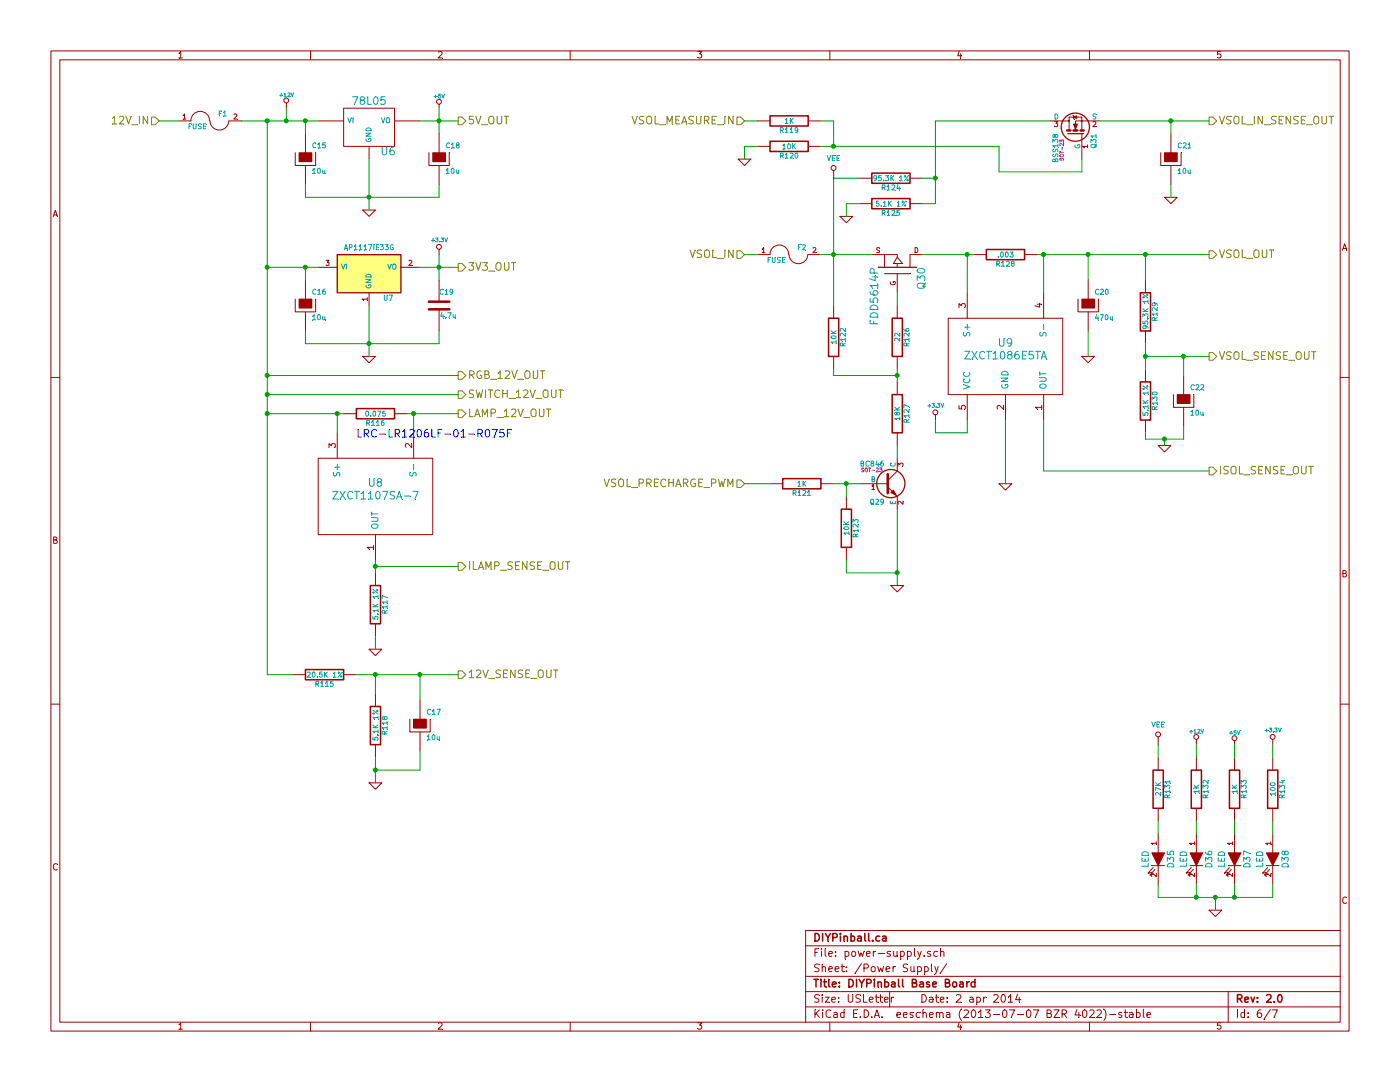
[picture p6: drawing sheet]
EESchema Schematic File Version 2
LIBS:power
LIBS:device
LIBS:transistors
LIBS:conn
LIBS:linear
LIBS:regul
LIBS:74xx
LIBS:cmos4000
LIBS:adc-dac
LIBS:memory
LIBS:xilinx
LIBS:special
LIBS:microcontrollers
LIBS:dsp
LIBS:microchip
LIBS:analog_switches
LIBS:motorola
LIBS:texas
LIBS:intel
LIBS:audio
LIBS:interface
LIBS:digital-audio
LIBS:philips
LIBS:display
LIBS:cypress
LIBS:siliconi
LIBS:opto
LIBS:atmel
LIBS:contrib
LIBS:valves
LIBS:diypinball-parts
LIBS:dips-s
LIBS:nxp_armmcu
LIBS:base-module-hardware-v2-cache
EELAYER 27 0
EELAYER END
$Descr USLetter 11000 8500
encoding utf-8
Sheet 6 7
Title "DIYPinball Base Board"
Date "2 apr 2014"
Rev "2.0"
Comp "DIYPinball.ca"
Comment1 ""
Comment2 ""
Comment3 ""
Comment4 ""
$EndDescr
Text HLabel 5850 2000 0    60   Input ~ 0
VSOL_IN
Text HLabel 1250 950  0    60   Input ~ 0
12V_IN
Text HLabel 9500 2000 2    60   Output ~ 0
VSOL_OUT
Text HLabel 3600 3250 2    60   Output ~ 0
LAMP_12V_OUT
Text HLabel 3600 950  2    60   Output ~ 0
5V_OUT
Text HLabel 3600 2100 2    60   Output ~ 0
3V3_OUT
$Comp
L 78L05 U6
U 1 1
P 2900 1000
F 0 "U6" H 3050 804 60  0000 C CNN
F 1 "78L05" H 2900 1200 60  0000 C CNN
F 2 "~" H 2900 1000 60  0000 C CNN
F 3 "~" H 2900 1000 60  0000 C CNN
	1    2900 1000
	1    0    0    -1  
$EndComp
$Comp
L NCP1117ST33T3G U7
U 1 1
P 2900 2150
F 0 "U7" H 3050 1954 40  0000 C CNN
F 1 "AP1117IE33G" H 2900 2350 40  0000 C CNN
F 2 "~" H 2900 2150 60  0000 C CNN
F 3 "~" H 2900 2150 60  0000 C CNN
	1    2900 2150
	1    0    0    -1  
$EndComp
$Comp
L GND #PWR40
U 1 1
P 2900 1650
F 0 "#PWR40" H 2900 1650 30  0001 C CNN
F 1 "GND" H 2900 1580 30  0001 C CNN
F 2 "" H 2900 1650 60  0000 C CNN
F 3 "" H 2900 1650 60  0000 C CNN
	1    2900 1650
	1    0    0    -1  
$EndComp
$Comp
L GND #PWR41
U 1 1
P 2900 2800
F 0 "#PWR41" H 2900 2800 30  0001 C CNN
F 1 "GND" H 2900 2730 30  0001 C CNN
F 2 "" H 2900 2800 60  0000 C CNN
F 3 "" H 2900 2800 60  0000 C CNN
	1    2900 2800
	1    0    0    -1  
$EndComp
Wire Wire Line
	2900 2400 2900 2700
Wire Wire Line
	2900 2700 2900 2800
Wire Wire Line
	2900 1250 2900 1550
Wire Wire Line
	2900 1550 2900 1650
Wire Wire Line
	3300 950  3450 950 
Wire Wire Line
	3450 950  3600 950 
Wire Wire Line
	3300 2100 3450 2100
Wire Wire Line
	3450 2100 3600 2100
$Comp
L +3.3V #PWR45
U 1 1
P 3450 2000
F 0 "#PWR45" H 3450 1960 30  0001 C CNN
F 1 "+3.3V" H 3450 2110 30  0000 C CNN
F 2 "" H 3450 2000 60  0000 C CNN
F 3 "" H 3450 2000 60  0000 C CNN
	1    3450 2000
	1    0    0    -1  
$EndComp
$Comp
L +5V #PWR44
U 1 1
P 3450 850
F 0 "#PWR44" H 3450 940 20  0001 C CNN
F 1 "+5V" H 3450 940 30  0000 C CNN
F 2 "" H 3450 850 60  0000 C CNN
F 3 "" H 3450 850 60  0000 C CNN
	1    3450 850 
	1    0    0    -1  
$EndComp
Wire Wire Line
	3450 850  3450 950 
Wire Wire Line
	3450 950  3450 1050
Connection ~ 3450 950 
Wire Wire Line
	3450 2000 3450 2100
Wire Wire Line
	3450 2100 3450 2200
Connection ~ 3450 2100
Wire Wire Line
	1900 950  2100 950 
Wire Wire Line
	2100 950  2250 950 
Wire Wire Line
	2250 950  2400 950 
Wire Wire Line
	2400 950  2500 950 
Wire Wire Line
	2100 2100 2400 2100
Wire Wire Line
	2400 2100 2500 2100
Wire Wire Line
	2100 950  2100 2100
Wire Wire Line
	2100 2100 2100 2950
Wire Wire Line
	2100 2950 2100 3100
Wire Wire Line
	2100 3100 2100 3250
Wire Wire Line
	2100 3250 2100 5300
Connection ~ 2100 950 
$Comp
L CP C18
U 1 1
P 3450 1250
F 0 "C18" H 3500 1350 40  0000 L CNN
F 1 "10u" H 3500 1150 40  0000 L CNN
F 2 "~" H 3550 1100 30  0000 C CNN
F 3 "~" H 3450 1250 300 0000 C CNN
	1    3450 1250
	1    0    0    -1  
$EndComp
$Comp
L CP C15
U 1 1
P 2400 1250
F 0 "C15" H 2450 1350 40  0000 L CNN
F 1 "10u" H 2450 1150 40  0000 L CNN
F 2 "~" H 2500 1100 30  0000 C CNN
F 3 "~" H 2400 1250 300 0000 C CNN
	1    2400 1250
	1    0    0    -1  
$EndComp
$Comp
L CP C16
U 1 1
P 2400 2400
F 0 "C16" H 2450 2500 40  0000 L CNN
F 1 "10u" H 2450 2300 40  0000 L CNN
F 2 "~" H 2500 2250 30  0000 C CNN
F 3 "~" H 2400 2400 300 0000 C CNN
	1    2400 2400
	1    0    0    -1  
$EndComp
Wire Wire Line
	2400 1450 2400 1550
Wire Wire Line
	2400 1550 2900 1550
Wire Wire Line
	2900 1550 3450 1550
Connection ~ 2900 1550
Wire Wire Line
	3450 1550 3450 1450
Wire Wire Line
	3450 2700 3450 2600
Wire Wire Line
	2400 2700 2900 2700
Wire Wire Line
	2900 2700 3450 2700
Connection ~ 2900 2700
Wire Wire Line
	2400 2700 2400 2600
Wire Wire Line
	2400 2200 2400 2100
Connection ~ 2400 2100
Wire Wire Line
	2400 1050 2400 950 
Connection ~ 2400 950 
$Comp
L +12V #PWR39
U 1 1
P 2250 850
F 0 "#PWR39" H 2250 800 20  0001 C CNN
F 1 "+12V" H 2250 950 30  0000 C CNN
F 2 "" H 2250 850 60  0000 C CNN
F 3 "" H 2250 850 60  0000 C CNN
	1    2250 850 
	1    0    0    -1  
$EndComp
Wire Wire Line
	2250 850  2250 950 
Connection ~ 2250 950 
$Comp
L C C19
U 1 1
P 3450 2400
F 0 "C19" H 3450 2500 40  0000 L CNN
F 1 "4.7u" H 3456 2315 40  0000 L CNN
F 2 "~" H 3488 2250 30  0000 C CNN
F 3 "~" H 3450 2400 60  0000 C CNN
	1    3450 2400
	1    0    0    -1  
$EndComp
$Comp
L R R131
U 1 1
P 9100 6200
F 0 "R131" V 9180 6200 40  0000 C CNN
F 1 "27K" V 9107 6201 40  0000 C CNN
F 2 "~" V 9030 6200 30  0000 C CNN
F 3 "~" H 9100 6200 30  0000 C CNN
	1    9100 6200
	1    0    0    -1  
$EndComp
$Comp
L R R132
U 1 1
P 9400 6200
F 0 "R132" V 9480 6200 40  0000 C CNN
F 1 "1K" V 9407 6201 40  0000 C CNN
F 2 "~" V 9330 6200 30  0000 C CNN
F 3 "~" H 9400 6200 30  0000 C CNN
	1    9400 6200
	1    0    0    -1  
$EndComp
$Comp
L R R133
U 1 1
P 9700 6200
F 0 "R133" V 9780 6200 40  0000 C CNN
F 1 "1K" V 9707 6201 40  0000 C CNN
F 2 "~" V 9630 6200 30  0000 C CNN
F 3 "~" H 9700 6200 30  0000 C CNN
	1    9700 6200
	1    0    0    -1  
$EndComp
$Comp
L R R134
U 1 1
P 10000 6200
F 0 "R134" V 10080 6200 40  0000 C CNN
F 1 "100" V 10007 6201 40  0000 C CNN
F 2 "~" V 9930 6200 30  0000 C CNN
F 3 "~" H 10000 6200 30  0000 C CNN
	1    10000 6200
	1    0    0    -1  
$EndComp
$Comp
L LED D36
U 1 1
P 9400 6750
F 0 "D36" H 9400 6850 50  0000 C CNN
F 1 "LED" H 9400 6650 50  0000 C CNN
F 2 "~" H 9400 6750 60  0000 C CNN
F 3 "~" H 9400 6750 60  0000 C CNN
	1    9400 6750
	0    1    1    0   
$EndComp
$Comp
L LED D35
U 1 1
P 9100 6750
F 0 "D35" H 9100 6850 50  0000 C CNN
F 1 "LED" H 9100 6650 50  0000 C CNN
F 2 "~" H 9100 6750 60  0000 C CNN
F 3 "~" H 9100 6750 60  0000 C CNN
	1    9100 6750
	0    1    1    0   
$EndComp
$Comp
L LED D37
U 1 1
P 9700 6750
F 0 "D37" H 9700 6850 50  0000 C CNN
F 1 "LED" H 9700 6650 50  0000 C CNN
F 2 "~" H 9700 6750 60  0000 C CNN
F 3 "~" H 9700 6750 60  0000 C CNN
	1    9700 6750
	0    1    1    0   
$EndComp
$Comp
L LED D38
U 1 1
P 10000 6750
F 0 "D38" H 10000 6850 50  0000 C CNN
F 1 "LED" H 10000 6650 50  0000 C CNN
F 2 "~" H 10000 6750 60  0000 C CNN
F 3 "~" H 10000 6750 60  0000 C CNN
	1    10000 6750
	0    1    1    0   
$EndComp
Wire Wire Line
	9100 6450 9100 6550
Wire Wire Line
	9400 6550 9400 6450
Wire Wire Line
	9700 6450 9700 6550
Wire Wire Line
	10000 6550 10000 6450
Wire Wire Line
	9100 6950 9100 7050
Wire Wire Line
	9100 7050 9400 7050
Wire Wire Line
	9400 7050 9550 7050
Wire Wire Line
	9550 7050 9700 7050
Wire Wire Line
	9700 7050 10000 7050
Wire Wire Line
	10000 7050 10000 6950
Wire Wire Line
	9700 6950 9700 7050
Connection ~ 9700 7050
Wire Wire Line
	9400 6950 9400 7050
Connection ~ 9400 7050
$Comp
L GND #PWR57
U 1 1
P 9550 7150
F 0 "#PWR57" H 9550 7150 30  0001 C CNN
F 1 "GND" H 9550 7080 30  0001 C CNN
F 2 "" H 9550 7150 60  0000 C CNN
F 3 "" H 9550 7150 60  0000 C CNN
	1    9550 7150
	1    0    0    -1  
$EndComp
Wire Wire Line
	9550 7150 9550 7050
Connection ~ 9550 7050
$Comp
L +3.3V #PWR59
U 1 1
P 10000 5850
F 0 "#PWR59" H 10000 5810 30  0001 C CNN
F 1 "+3.3V" H 10000 5960 30  0000 C CNN
F 2 "" H 10000 5850 60  0000 C CNN
F 3 "" H 10000 5850 60  0000 C CNN
	1    10000 5850
	1    0    0    -1  
$EndComp
$Comp
L +5V #PWR58
U 1 1
P 9700 5850
F 0 "#PWR58" H 9700 5940 20  0001 C CNN
F 1 "+5V" H 9700 5940 30  0000 C CNN
F 2 "" H 9700 5850 60  0000 C CNN
F 3 "" H 9700 5850 60  0000 C CNN
	1    9700 5850
	1    0    0    -1  
$EndComp
$Comp
L +12V #PWR56
U 1 1
P 9400 5850
F 0 "#PWR56" H 9400 5800 20  0001 C CNN
F 1 "+12V" H 9400 5950 30  0000 C CNN
F 2 "" H 9400 5850 60  0000 C CNN
F 3 "" H 9400 5850 60  0000 C CNN
	1    9400 5850
	1    0    0    -1  
$EndComp
Wire Wire Line
	9400 5850 9400 5950
Wire Wire Line
	9700 5850 9700 5950
Wire Wire Line
	10000 5850 10000 5950
$Comp
L VEE #PWR53
U 1 1
P 9100 5850
F 0 "#PWR53" H 9100 6050 40  0001 C CNN
F 1 "VEE" H 9100 6000 40  0000 C CNN
F 2 "" H 9100 5850 60  0000 C CNN
F 3 "" H 9100 5850 60  0000 C CNN
	1    9100 5850
	1    0    0    -1  
$EndComp
Wire Wire Line
	9100 5850 9100 5950
Text HLabel 3600 3100 2    60   Output ~ 0
SWITCH_12V_OUT
Text HLabel 3600 5300 2    60   Output ~ 0
12V_SENSE_OUT
Text HLabel 9500 2800 2    60   Output ~ 0
VSOL_SENSE_OUT
Text HLabel 9500 950  2    60   Output ~ 0
VSOL_IN_SENSE_OUT
Text HLabel 9500 3700 2    60   Output ~ 0
ISOL_SENSE_OUT
Text HLabel 3600 4450 2    60   Output ~ 0
ILAMP_SENSE_OUT
Text HLabel 5850 950  0    60   Input ~ 0
VSOL_MEASURE_IN
Text HLabel 5850 3800 0    60   Input ~ 0
VSOL_PRECHARGE_PWM
$Comp
L R R116
U 1 1
P 2950 3250
F 0 "R116" V 3030 3250 40  0000 C CNN
F 1 "0.075" V 2957 3251 40  0000 C CNN
F 2 "~" V 2880 3250 30  0000 C CNN
F 3 "~" H 2950 3250 30  0000 C CNN
F 4 "989-1030-1-ND" V 2950 3250 60  0001 C CNN "Digikey P/N"
	1    2950 3250
	0    1    1    0   
$EndComp
Wire Wire Line
	3200 3250 3250 3250
Wire Wire Line
	3250 3250 3600 3250
Wire Wire Line
	3250 3400 3250 3250
Connection ~ 3250 3250
Wire Wire Line
	2100 3250 2650 3250
Wire Wire Line
	2650 3250 2700 3250
Wire Wire Line
	2650 3250 2650 3400
Connection ~ 2650 3250
Connection ~ 2100 2100
$Comp
L ZXCT1107SA-7 U8
U 1 1
P 2950 3900
F 0 "U8" H 2950 4000 60  0000 C CNN
F 1 "ZXCT1107SA-7" H 2950 3900 60  0000 C CNN
F 2 "" H 2950 3900 60  0000 C CNN
F 3 "" H 2950 3900 60  0000 C CNN
	1    2950 3900
	1    0    0    -1  
$EndComp
$Comp
L R R117
U 1 1
P 2950 4750
F 0 "R117" V 3030 4750 40  0000 C CNN
F 1 "5.1K 1%" V 2957 4751 40  0000 C CNN
F 2 "~" V 2880 4750 30  0000 C CNN
F 3 "~" H 2950 4750 30  0000 C CNN
	1    2950 4750
	1    0    0    -1  
$EndComp
Wire Wire Line
	2950 4400 2950 4450
Wire Wire Line
	2950 4450 2950 4500
$Comp
L GND #PWR42
U 1 1
P 2950 5100
F 0 "#PWR42" H 2950 5100 30  0001 C CNN
F 1 "GND" H 2950 5030 30  0001 C CNN
F 2 "" H 2950 5100 60  0000 C CNN
F 3 "" H 2950 5100 60  0000 C CNN
	1    2950 5100
	1    0    0    -1  
$EndComp
Wire Wire Line
	2950 5100 2950 5000
Wire Wire Line
	3600 4450 2950 4450
Connection ~ 2950 4450
Wire Wire Line
	3600 3100 2100 3100
Connection ~ 2100 3100
$Comp
L R R115
U 1 1
P 2550 5300
F 0 "R115" V 2630 5300 40  0000 C CNN
F 1 "20.5K 1%" V 2557 5301 40  0000 C CNN
F 2 "~" V 2480 5300 30  0000 C CNN
F 3 "~" H 2550 5300 30  0000 C CNN
	1    2550 5300
	0    1    1    0   
$EndComp
Wire Wire Line
	2100 5300 2300 5300
Connection ~ 2100 3250
Wire Wire Line
	2800 5300 2950 5300
Wire Wire Line
	2950 5300 3300 5300
Wire Wire Line
	3300 5300 3600 5300
$Comp
L R R118
U 1 1
P 2950 5700
F 0 "R118" V 3030 5700 40  0000 C CNN
F 1 "5.1K 1%" V 2957 5701 40  0000 C CNN
F 2 "~" V 2880 5700 30  0000 C CNN
F 3 "~" H 2950 5700 30  0000 C CNN
	1    2950 5700
	1    0    0    -1  
$EndComp
$Comp
L GND #PWR43
U 1 1
P 2950 6150
F 0 "#PWR43" H 2950 6150 30  0001 C CNN
F 1 "GND" H 2950 6080 30  0001 C CNN
F 2 "" H 2950 6150 60  0000 C CNN
F 3 "" H 2950 6150 60  0000 C CNN
	1    2950 6150
	1    0    0    -1  
$EndComp
Wire Wire Line
	2950 5950 2950 6050
Wire Wire Line
	2950 6050 2950 6150
Wire Wire Line
	2950 5450 2950 5300
Connection ~ 2950 5300
$Comp
L CP C17
U 1 1
P 3300 5700
F 0 "C17" H 3350 5800 40  0000 L CNN
F 1 "10u" H 3350 5600 40  0000 L CNN
F 2 "~" H 3400 5550 30  0000 C CNN
F 3 "~" H 3300 5700 300 0000 C CNN
	1    3300 5700
	1    0    0    -1  
$EndComp
Wire Wire Line
	3300 5500 3300 5300
Connection ~ 3300 5300
Wire Wire Line
	2950 6050 3300 6050
Wire Wire Line
	3300 6050 3300 5900
Connection ~ 2950 6050
$Comp
L FUSE F1
U 1 1
P 1650 950
F 0 "F1" H 1750 1000 40  0000 C CNN
F 1 "FUSE" H 1550 900 40  0000 C CNN
F 2 "~" H 1650 950 60  0000 C CNN
F 3 "~" H 1650 950 60  0000 C CNN
	1    1650 950 
	1    0    0    -1  
$EndComp
Wire Wire Line
	1400 950  1250 950 
$Comp
L FUSE F2
U 1 1
P 6200 2000
F 0 "F2" H 6300 2050 40  0000 C CNN
F 1 "FUSE" H 6100 1950 40  0000 C CNN
F 2 "~" H 6200 2000 60  0000 C CNN
F 3 "~" H 6200 2000 60  0000 C CNN
	1    6200 2000
	1    0    0    -1  
$EndComp
Wire Wire Line
	5950 2000 5850 2000
$Comp
L MOSFET_P Q30
U 1 1
P 7050 2100
F 0 "Q30" H 7050 2290 60  0000 R CNN
F 1 "FDD5614P" H 7050 1920 60  0000 R CNN
F 2 "~" H 7050 2100 60  0000 C CNN
F 3 "~" H 7050 2100 60  0000 C CNN
	1    7050 2100
	0    1    -1   0   
$EndComp
$Comp
L R R126
U 1 1
P 7050 2650
F 0 "R126" V 7130 2650 40  0000 C CNN
F 1 "22" V 7057 2651 40  0000 C CNN
F 2 "~" V 6980 2650 30  0000 C CNN
F 3 "~" H 7050 2650 30  0000 C CNN
	1    7050 2650
	1    0    0    -1  
$EndComp
$Comp
L R R122
U 1 1
P 6550 2650
F 0 "R122" V 6630 2650 40  0000 C CNN
F 1 "10K" V 6557 2651 40  0000 C CNN
F 2 "~" V 6480 2650 30  0000 C CNN
F 3 "~" H 6550 2650 30  0000 C CNN
	1    6550 2650
	1    0    0    -1  
$EndComp
$Comp
L R R127
U 1 1
P 7050 3250
F 0 "R127" V 7130 3250 40  0000 C CNN
F 1 "18K" V 7057 3251 40  0000 C CNN
F 2 "~" V 6980 3250 30  0000 C CNN
F 3 "~" H 7050 3250 30  0000 C CNN
	1    7050 3250
	1    0    0    -1  
$EndComp
$Comp
L BC846 Q29
U 1 1
P 6950 3800
F 0 "Q29" H 6950 3651 40  0000 R CNN
F 1 "BC846" H 6950 3950 40  0000 R CNN
F 2 "SOT-23" H 6850 3902 29  0000 C CNN
F 3 "~" H 6950 3800 60  0000 C CNN
	1    6950 3800
	1    0    0    -1  
$EndComp
$Comp
L R R121
U 1 1
P 6300 3800
F 0 "R121" V 6380 3800 40  0000 C CNN
F 1 "1K" V 6307 3801 40  0000 C CNN
F 2 "~" V 6230 3800 30  0000 C CNN
F 3 "~" H 6300 3800 30  0000 C CNN
	1    6300 3800
	0    1    1    0   
$EndComp
Wire Wire Line
	6550 3800 6650 3800
Wire Wire Line
	6650 3800 6750 3800
Wire Wire Line
	6050 3800 5850 3800
Wire Wire Line
	7050 2900 7050 2950
Wire Wire Line
	7050 2950 7050 3000
Wire Wire Line
	7050 2950 6550 2950
Wire Wire Line
	6550 2950 6550 2900
Connection ~ 7050 2950
Wire Wire Line
	7050 3500 7050 3600
Wire Wire Line
	6450 2000 6550 2000
Wire Wire Line
	6550 2000 6850 2000
Wire Wire Line
	6550 1400 6550 2000
Wire Wire Line
	6550 2000 6550 2400
Connection ~ 6550 2000
Wire Wire Line
	7050 2400 7050 2300
$Comp
L R R123
U 1 1
P 6650 4150
F 0 "R123" V 6730 4150 40  0000 C CNN
F 1 "10K" V 6657 4151 40  0000 C CNN
F 2 "~" V 6580 4150 30  0000 C CNN
F 3 "~" H 6650 4150 30  0000 C CNN
	1    6650 4150
	1    0    0    -1  
$EndComp
Wire Wire Line
	7050 4000 7050 4500
Wire Wire Line
	7050 4500 7050 4600
Wire Wire Line
	7050 4500 6650 4500
Wire Wire Line
	6650 4500 6650 4400
Wire Wire Line
	6650 3900 6650 3800
Connection ~ 6650 3800
$Comp
L GND #PWR49
U 1 1
P 7050 4600
F 0 "#PWR49" H 7050 4600 30  0001 C CNN
F 1 "GND" H 7050 4530 30  0001 C CNN
F 2 "" H 7050 4600 60  0000 C CNN
F 3 "" H 7050 4600 60  0000 C CNN
	1    7050 4600
	1    0    0    -1  
$EndComp
Connection ~ 7050 4500
Wire Wire Line
	8150 2000 8200 2000
Wire Wire Line
	8200 2000 8550 2000
Wire Wire Line
	8550 2000 9000 2000
Wire Wire Line
	9000 2000 9500 2000
$Comp
L CP C20
U 1 1
P 8550 2400
F 0 "C20" H 8600 2500 40  0000 L CNN
F 1 "470u" H 8600 2300 40  0000 L CNN
F 2 "~" H 8650 2250 30  0000 C CNN
F 3 "~" H 8550 2400 300 0000 C CNN
	1    8550 2400
	1    0    0    -1  
$EndComp
Wire Wire Line
	8550 2200 8550 2000
Connection ~ 8550 2000
$Comp
L GND #PWR52
U 1 1
P 8550 2800
F 0 "#PWR52" H 8550 2800 30  0001 C CNN
F 1 "GND" H 8550 2730 30  0001 C CNN
F 2 "" H 8550 2800 60  0000 C CNN
F 3 "" H 8550 2800 60  0000 C CNN
	1    8550 2800
	1    0    0    -1  
$EndComp
Wire Wire Line
	8550 2800 8550 2600
$Comp
L R R128
U 1 1
P 7900 2000
F 0 "R128" V 7980 2000 40  0000 C CNN
F 1 ".003" V 7907 2001 40  0000 C CNN
F 2 "~" V 7830 2000 30  0000 C CNN
F 3 "~" H 7900 2000 30  0000 C CNN
	1    7900 2000
	0    1    1    0   
$EndComp
Wire Wire Line
	7250 2000 7600 2000
Wire Wire Line
	7600 2000 7650 2000
$Comp
L R R129
U 1 1
P 9000 2450
F 0 "R129" V 9080 2450 40  0000 C CNN
F 1 "95.3K 1%" V 9007 2451 40  0000 C CNN
F 2 "~" V 8930 2450 30  0000 C CNN
F 3 "~" H 9000 2450 30  0000 C CNN
	1    9000 2450
	1    0    0    -1  
$EndComp
$Comp
L R R130
U 1 1
P 9000 3150
F 0 "R130" V 9080 3150 40  0000 C CNN
F 1 "5.1K 1%" V 9007 3151 40  0000 C CNN
F 2 "~" V 8930 3150 30  0000 C CNN
F 3 "~" H 9000 3150 30  0000 C CNN
	1    9000 3150
	1    0    0    -1  
$EndComp
$Comp
L CP C22
U 1 1
P 9300 3150
F 0 "C22" H 9350 3250 40  0000 L CNN
F 1 "10u" H 9350 3050 40  0000 L CNN
F 2 "~" H 9400 3000 30  0000 C CNN
F 3 "~" H 9300 3150 300 0000 C CNN
	1    9300 3150
	1    0    0    -1  
$EndComp
$Comp
L GND #PWR54
U 1 1
P 9150 3500
F 0 "#PWR54" H 9150 3500 30  0001 C CNN
F 1 "GND" H 9150 3430 30  0001 C CNN
F 2 "" H 9150 3500 60  0000 C CNN
F 3 "" H 9150 3500 60  0000 C CNN
	1    9150 3500
	1    0    0    -1  
$EndComp
Wire Wire Line
	9000 2000 9000 2200
Connection ~ 9000 2000
Wire Wire Line
	9000 2700 9000 2800
Wire Wire Line
	9000 2800 9000 2900
Wire Wire Line
	9000 2800 9300 2800
Wire Wire Line
	9300 2800 9500 2800
Wire Wire Line
	9300 2950 9300 2800
Connection ~ 9300 2800
Connection ~ 9000 2800
Wire Wire Line
	9150 3500 9150 3450
Wire Wire Line
	9000 3450 9150 3450
Wire Wire Line
	9150 3450 9300 3450
Wire Wire Line
	9000 3450 9000 3400
Wire Wire Line
	9300 3450 9300 3350
Connection ~ 9150 3450
$Comp
L BSS138 Q31
U 1 1
P 8450 1050
F 0 "Q31" H 8450 901 40  0000 R CNN
F 1 "BSS138" H 8450 1200 40  0000 R CNN
F 2 "SOT-23" H 8320 1152 29  0000 C CNN
F 3 "~" H 8450 1050 60  0000 C CNN
	1    8450 1050
	0    -1   -1   0   
$EndComp
$Comp
L R R119
U 1 1
P 6200 950
F 0 "R119" V 6280 950 40  0000 C CNN
F 1 "1K" V 6207 951 40  0000 C CNN
F 2 "~" V 6130 950 30  0000 C CNN
F 3 "~" H 6200 950 30  0000 C CNN
	1    6200 950 
	0    1    1    0   
$EndComp
$Comp
L R R120
U 1 1
P 6200 1150
F 0 "R120" V 6280 1150 40  0000 C CNN
F 1 "10K" V 6207 1151 40  0000 C CNN
F 2 "~" V 6130 1150 30  0000 C CNN
F 3 "~" H 6200 1150 30  0000 C CNN
	1    6200 1150
	0    1    1    0   
$EndComp
$Comp
L CP C21
U 1 1
P 9200 1250
F 0 "C21" H 9250 1350 40  0000 L CNN
F 1 "10u" H 9250 1150 40  0000 L CNN
F 2 "~" H 9300 1100 30  0000 C CNN
F 3 "~" H 9200 1250 300 0000 C CNN
	1    9200 1250
	1    0    0    -1  
$EndComp
$Comp
L GND #PWR55
U 1 1
P 9200 1550
F 0 "#PWR55" H 9200 1550 30  0001 C CNN
F 1 "GND" H 9200 1480 30  0001 C CNN
F 2 "" H 9200 1550 60  0000 C CNN
F 3 "" H 9200 1550 60  0000 C CNN
	1    9200 1550
	1    0    0    -1  
$EndComp
$Comp
L GND #PWR46
U 1 1
P 5850 1250
F 0 "#PWR46" H 5850 1250 30  0001 C CNN
F 1 "GND" H 5850 1180 30  0001 C CNN
F 2 "" H 5850 1250 60  0000 C CNN
F 3 "" H 5850 1250 60  0000 C CNN
	1    5850 1250
	1    0    0    -1  
$EndComp
Wire Wire Line
	5950 1150 5850 1150
Wire Wire Line
	5850 1150 5850 1250
Wire Wire Line
	5850 950  5950 950 
Wire Wire Line
	9200 1450 9200 1550
Wire Wire Line
	8650 950  9200 950 
Wire Wire Line
	9200 950  9500 950 
Wire Wire Line
	9200 950  9200 1050
Connection ~ 9200 950 
Wire Wire Line
	6450 950  6550 950 
Wire Wire Line
	6550 950  6550 1150
Wire Wire Line
	6450 1150 6550 1150
Wire Wire Line
	6550 1150 7850 1150
Wire Wire Line
	7850 1150 7850 1350
Wire Wire Line
	7850 1350 8500 1350
Wire Wire Line
	8500 1350 8500 1250
Connection ~ 6550 1150
$Comp
L R R124
U 1 1
P 7000 1400
F 0 "R124" V 7080 1400 40  0000 C CNN
F 1 "95.3K 1%" V 7007 1401 40  0000 C CNN
F 2 "~" V 6930 1400 30  0000 C CNN
F 3 "~" H 7000 1400 30  0000 C CNN
	1    7000 1400
	0    1    1    0   
$EndComp
$Comp
L R R125
U 1 1
P 7000 1600
F 0 "R125" V 7080 1600 40  0000 C CNN
F 1 "5.1K 1%" V 7007 1601 40  0000 C CNN
F 2 "~" V 6930 1600 30  0000 C CNN
F 3 "~" H 7000 1600 30  0000 C CNN
	1    7000 1600
	0    1    1    0   
$EndComp
Wire Wire Line
	6750 1400 6550 1400
Wire Wire Line
	7350 1600 7250 1600
Wire Wire Line
	7350 950  7350 1400
Wire Wire Line
	7350 1400 7350 1600
Wire Wire Line
	7350 1400 7250 1400
Wire Wire Line
	7350 950  8250 950 
Connection ~ 7350 1400
$Comp
L GND #PWR48
U 1 1
P 6650 1700
F 0 "#PWR48" H 6650 1700 30  0001 C CNN
F 1 "GND" H 6650 1630 30  0001 C CNN
F 2 "" H 6650 1700 60  0000 C CNN
F 3 "" H 6650 1700 60  0000 C CNN
	1    6650 1700
	1    0    0    -1  
$EndComp
Wire Wire Line
	6650 1700 6650 1600
Wire Wire Line
	6650 1600 6750 1600
Text Notes 2800 3450 0    60   ~ 0
LRC-LR1206LF-01-R075F
$Comp
L VEE #PWR47
U 1 1
P 6550 1400
F 0 "#PWR47" H 6550 1600 40  0001 C CNN
F 1 "VEE" H 6550 1550 40  0000 C CNN
F 2 "" H 6550 1400 60  0000 C CNN
F 3 "" H 6550 1400 60  0000 C CNN
	1    6550 1400
	1    0    0    -1  
$EndComp
Text HLabel 3600 2950 2    60   Output ~ 0
RGB_12V_OUT
Wire Wire Line
	3600 2950 2100 2950
Connection ~ 2100 2950
$Comp
L ZXCT1086E5TA U9
U 1 1
P 7900 2800
F 0 "U9" H 7900 2900 60  0000 C CNN
F 1 "ZXCT1086E5TA" H 7900 2800 60  0000 C CNN
F 2 "~" H 7900 2800 60  0000 C CNN
F 3 "~" H 7900 2800 60  0000 C CNN
	1    7900 2800
	1    0    0    -1  
$EndComp
Wire Wire Line
	8200 2300 8200 2000
Connection ~ 8200 2000
Wire Wire Line
	7600 2300 7600 2000
Connection ~ 7600 2000
$Comp
L GND #PWR51
U 1 1
P 7900 3800
F 0 "#PWR51" H 7900 3800 30  0001 C CNN
F 1 "GND" H 7900 3730 30  0001 C CNN
F 2 "" H 7900 3800 60  0000 C CNN
F 3 "" H 7900 3800 60  0000 C CNN
	1    7900 3800
	1    0    0    -1  
$EndComp
Wire Wire Line
	7350 3300 7350 3400
Wire Wire Line
	7350 3400 7600 3400
Wire Wire Line
	7600 3400 7600 3300
Wire Wire Line
	7900 3300 7900 3800
$Comp
L +3.3V #PWR50
U 1 1
P 7350 3300
F 0 "#PWR50" H 7350 3260 30  0001 C CNN
F 1 "+3.3V" H 7350 3410 30  0000 C CNN
F 2 "" H 7350 3300 60  0000 C CNN
F 3 "" H 7350 3300 60  0000 C CNN
	1    7350 3300
	1    0    0    -1  
$EndComp
Wire Wire Line
	9500 3700 8200 3700
Wire Wire Line
	8200 3700 8200 3300
$EndSCHEMATC
